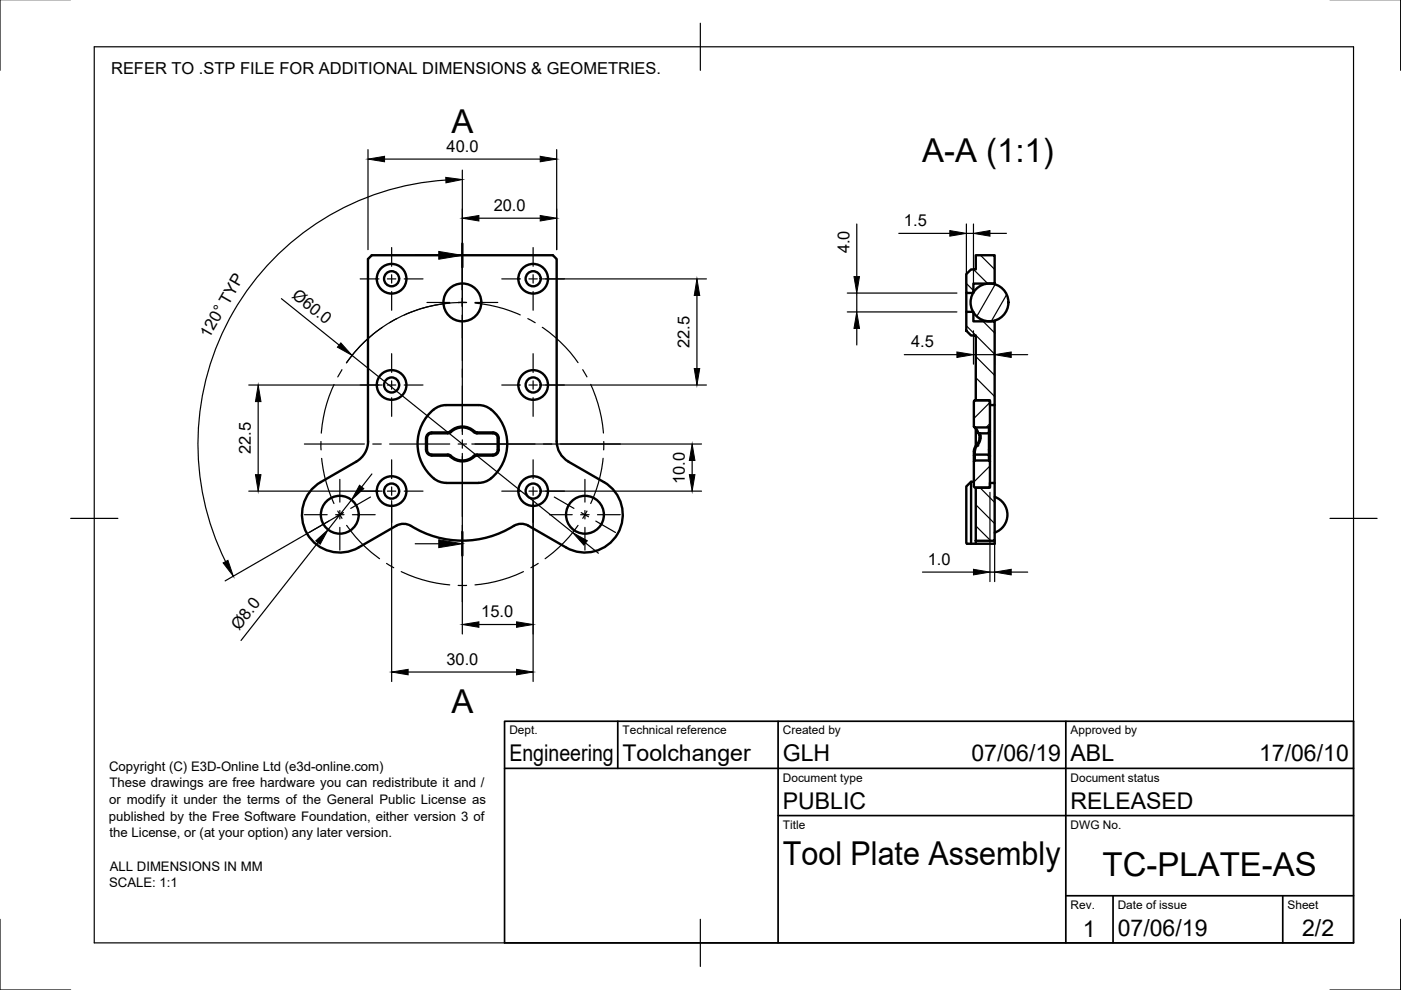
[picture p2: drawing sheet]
<svg xmlns="http://www.w3.org/2000/svg" width="297mm" height="210mm" viewBox="0 0 297 210" stroke-linecap="round" stroke-linejoin="round" font-family="sans-serif">
<!-- layer: Visible -->
<g fill="none" stroke="#000" stroke-width=".51">
<path d="M206.9 54.1h4v6h-4.5v2h-1.5v-4l1-1h1zM204.9 66.1h1.5v2h4.5v17.8h-1v-1h-3v-13.8h-1l-1-1zM204.9 62.1v4M210.9 68v.1M210.9 60.1v.2M90.3 92.9v2.5M90.3 95.4a1.23 1.23 0 0 0 1.2 1.2h3.6a4.1 4.1 0 0 0 5.8 0h3.6a1.24 1.24 0 0 0 1.2-1.2M90.5 95.4a1.01 1.01 0 0 0 1 1h3.7l.4 .2M90.5 92.9v2.5M90.5 92.9a1.01 1.01 0 0 1 1-1l3.7-.1a4 4 0 0 1 4.1-.9l1.6 .9 3.6 .1a1.01 1.01 0 0 1 1 1M94.9 91.7h-3.4a1.2 1.2 0 0 0-1.2 1.2M95.5 91.4l-.6 .3"/>
<path d="M95.5 91.5a3.7 3.7 0 0 1 5.1 0M100.5 96.7a3.5 3.5 0 0 1-4.9 0M100.6 91.4l.5 .3M101.1 91.7h3.4a1.2 1.2 0 0 1 1.2 1.2M101.5 85.9h-6.9a4.9 4.9 0 0 0-4 2.2 9.4 9.4 0 0 0 2.2 13.8l.8 .4 1 .1M101.5 85.9a4.9 4.9 0 0 1 3.9 2.2 9.4 9.4 0 0 1-2.1 13.8l-.9 .4-.9 .1M105.5 92.9v2.5M105.5 95.4a1.01 1.01 0 0 1-1 1h-3.4l-.7 .2M105.7 92.9v2.5M206.5 90.4l.5 .5 .5 1h2.2v-1.3M206.7 97.6h3l.2 .2v5.4l-.2 .2h-3l-.2-.2v-5.4zM206.7 84.9h3l.2 .2v5.3l-.2 .2h-3l-.2-.2v-5.3z"/>
<path d="M206.7 97.6v-1.2h3v1.2M206.7 95.8v.6l-.2 .2M206.7 95.7v.1M206.7 95.4v.3M206.7 95.4h.1M206.7 90.7l.5 .9 .3 .3M206.9 90.9v3.6M207 94.4l-.5 1v2.4M207 94.4h.1M207.6 91.9v1.3l-.5 1.2M207.8 91.9l.1 .9-.1 .7-1.1 1.9M209.9 90.4v.2a1.54 1.54 0 0 1-.2 1.4v3.4a1.3 1.3 0 0 0 .2 1.2v1.2"/>
<path d="M209.9 91.7v4.9M210.9 85.9v16.5M68 102.2l7.5-4.3a4.9 4.9 0 0 0 2.5-4.4v-38.6l.8-.8h38.4l.8 .8v38.6a5.1 5.1 0 0 0 2.5 4.4l7.5 4.3a8 8 0 0 1 3 10.9 8 8 0 0 1-11 3l-8-4.6a2.98 2.98 0 0 0-3.1 0 20.8 20.8 0 0 1-22.3-.2 3 3 0 0 0-2.6 .2M68 102.2a8 8 0 0 0-2.9 10.9 8 8 0 0 0 10.9 3M84 111.5l-8 4.6M94.6 102.4h6.9M205.9 102.1v13.2M206.5 102.1h-.6l-1 1v12l.1 .2h5.9v-.6M206.9 103.4h3v-1h1v12.3h-4zM206.9 114.7v.6M210.9 105.4a4 4 0 0 1 2.7 3.7 4 4 0 0 1-2.7 3.8"/>
<circle cx="83" cy="59.1" r="1.6"/>
<circle cx="83" cy="59.1" r="3.1"/>
<circle cx="113" cy="59.1" r="1.6"/>
<circle cx="113" cy="59.1" r="3.1"/>
<circle cx="98" cy="64.1" r="4"/>
<circle cx="209.8" cy="64.1" r="4"/>
<circle cx="83" cy="81.6" r="1.6"/>
<circle cx="83" cy="81.6" r="3.1"/>
<circle cx="113" cy="81.6" r="1.6"/>
<circle cx="113" cy="81.6" r="3.1"/>
<circle cx="72" cy="109.1" r="4"/>
<circle cx="83" cy="104.1" r="1.6"/>
<circle cx="83" cy="104.1" r="3.1"/>
<circle cx="113" cy="104.1" r="1.6"/>
<circle cx="113" cy="104.1" r="3.1"/>
<circle cx="124" cy="109.1" r="4"/>
</g>
<g fill="#000">
<circle cx="207.2" cy="94.5" r=".25"/>
<circle cx="207.5" cy="91.9" r=".25"/>
</g>
<!-- layer: Border -->
<path d="M0 -.1v15M297 -.1v15M20 9.9h267v190h-267zM148.5 4.9v10M15 109.9h10M282 109.9h10M0 194.9v15h15M148.5 194.9v10M297 194.9v15h-15" fill="none" stroke="#000" stroke-width=".25"/>
<!-- layer: TitleBlock -->
<path d="M107 152.9h180v47h-180zM131 152.9v10M165 152.9v47M226 152.9v47M107 162.9h180M165 172.9h122M226 189.9h61M236 189.9v10M272 189.9v10" fill="none" stroke="#000" stroke-width=".36"/>
<!-- layer: Center Lines -->
<g fill="none" stroke="#000" stroke-width=".25">
<path d="M76.4 59.1h3.9M82.1 59.1h1.8M83 52.5v4M83 58.2v1.8M85.7 59.1h4M98 56.6v4.9M106.4 59.1h3.9M112.1 59.1h1.8M113 52.5v4M113 58.2v1.8M115.7 59.1h4M72.5 78.4l-.9 1.5"/>
<path d="M81.1 69.4a29.4 29.4 0 0 0-7.6 7.5M83 61.8v4M83 75v4M84.1 67.6l-1.5 .8M90.5 64.1h4.9M95.4 64.3l-1.6 .1a28.6 28.6 0 0 0-8.1 2.4M97.1 64.1h1.8zM98 63.2v1.8M98 66.8v9.7M98 78.2v1.8M100.7 64.3l1.6 .1a28.7 28.7 0 0 1 8 2.4M100.7 64.1h4.8"/>
<path d="M111.9 67.6l1.6 .8M113 61.8v4M113 75v4M115 69.4a29.4 29.4 0 0 1 7.6 7.5M123.5 78.4l.9 1.5M64.5 94.1h12.8M68.1 93.6v1.8M68.2 97.2l.1 .6a30.6 30.6 0 0 0 2.5 9M70.8 81.5a29.3 29.3 0 0 0-2.7 10.3M76.4 81.6h3.9M79 94.1h1.8M82.1 81.6h1.8"/>
<path d="M82.6 94.1h12.8M83 80.7v1.8M83 84.3v4M83 97.5v4M85.7 81.6h4M97.1 94.1h1.8M98 81.8v9.7M98 93.3v1.7M98 96.8v12.8M100.7 94.1h12.7M106.4 81.6h3.9M112.1 81.6h1.8"/>
<path d="M113 80.7v1.8M113 84.3v4M113 97.5v4M115.2 94.1h1.8M115.7 81.6h4M118.8 94.1h12.7M125.2 81.5a30.2 30.2 0 0 1 2.7 10.3M127.9 97.2l-.3 2.2a29.7 29.7 0 0 1-2.4 7.4M128 93.6v1.8M64.5 109.1h4.9M69.7 110.5l-4.1 2.4M71.2 109.1h1.7"/>
<path d="M71.6 108.4l.9 1.5M72.1 101.6v4.9M72.1 108.2v1.8M72.1 111.8v4.8M72.8 108.7l-1.5 .9M73.5 111.4a29.4 29.4 0 0 0 7 7.1M74.7 109.1h4.8M76.4 104.1h3.9M78.5 105.4l-4.1 2.4M82 119.5l1.5 .9M82.1 104.1h1.8M83 103.2v1.8"/>
<path d="M83 106.8v4M85.7 104.1h4M98 111.3v1.8M98 114.9v12.7M106.4 104.1h3.9M112.1 104.1h1.8M113 103.2v1.8M113 106.8v4M114.1 119.5l-1.5 .9M115.7 104.1h4M116.5 109.1h4.8M117.5 105.4l4.2 2.4"/>
<path d="M122.6 111.4a29.4 29.4 0 0 1-7 7.1M123.1 109.1h1.8M123.2 108.7l1.6 .9M124 101.6v4.9M124 108.2v1.8M124 111.8v4.8M124.5 108.4l-.9 1.5M126.3 110.5l4.2 2.4M126.7 109.1h4.8M85.1 121.2a29.7 29.7 0 0 0 10.3 2.8M97.1 124.1h1.8M111 121.2a29.7 29.7 0 0 1-10.3 2.8"/>
</g>
<!-- layer: Dimensions -->
<g fill="none" stroke="#000" stroke-width=".25">
<path d="M78 31.7v21.2M81.5 33.7h33M94.5 38.2a56.1 56.1 0 0 0-46.7 80.9M98 36.1v56M118 31.7v21.2M101.5 46.3h13M115 59.1h34.8M181.7 47.5v11.1M190.6 49.5h10.8M204.9 47.5v12.6M204.9 49.5h1.5M206.4 47.5v12.5"/>
<path d="M209.9 49.5h3.5M59.7 63.3l12.2 9.9M74.6 75.3l46.8 37.6M98.7 64.1a30 30 0 0 0-25.3 12.8M147.8 62.6v15.5M179.6 66.1h23.3M179.6 62.1h23.3M181.7 62.1v4M181.7 69.6v3.5M191.7 75.2h11.2M206.4 70.1v7.1M206.4 75.2h4.5"/>
<path d="M210.9 70.1v7.1M214.4 75.2h3.5M52.7 81.6h28.3M54.7 85.1v15.5M98 96.1v38.3M100 94.1h48.7M115 81.6h34.8M146.7 97.6v3M52.7 104.1h28.3M67.4 115l-16.3 20.8M72.6 108.8l-24.9 14.4M74.5 106l-4.9 6.3"/>
<path d="M78.8 100.5l-2.1 2.7M83 106.1v38.4M113 106.1v38.4M115 104.1h33.7M124.1 115.1l2.8 2.2M209.9 104.4v18.9M210.9 104.4v18.9M101.5 132.4h8M195.6 121.3h10.8M209.9 121.3h1M214.4 121.3h3.5M86.5 142.5h23"/>
</g>
<g fill="#000" stroke="#000" stroke-width=".21">
<path d="M78 33.7l3.5-.6v1.2zM94.5 37.6l3.5 .5-3.4 .7zM114.5 33.1l3.5 .6-3.5 .6zM98 46.3l3.5-.6v1.2zM114.5 45.7l3.5 .6-3.5 .6zM181.1 58.6h1.1l-.5 3.5zM201.4 48.9l3.5 .6-3.5 .6zM206.4 49.5l3.5-.6v1.2zM72.3 72.7l2.3 2.6-3.1-1.7zM147.8 59.1l.6 3.5h-1.2zM147.2 78.1h1.2l-.6 3.5zM181.7 66.1l.5 3.5h-1.1z"/>
<path d="M202.9 74.6l3.5 .6-3.5 .6zM210.9 75.2l3.5-.6v1.2zM54.7 81.6l.6 3.5h-1.1zM146.7 94.1l.6 3.5h-1.1zM47.3 119.4l1-.6 1.2 3.4zM54.2 100.6h1.1l-.6 3.5zM67 114.7l2.6-2.4-1.7 3.1zM76.2 102.9l.9 .7-2.6 2.4zM121.4 112.9l3.1 1.8-.7 .9zM146.2 100.6h1.1l-.6 3.5zM98 132.4l3.5-.6v1.2zM109.5 131.8l3.5 .6-3.5 .6z"/>
<path d="M206.4 120.7l3.5 .6-3.5 .6zM210.9 121.3l3.5-.6v1.2zM83 142.5l3.5-.6v1.2zM109.5 141.9l3.5 .6-3.5 .6z"/>
</g>
<!-- layer: Hatching -->
<g fill="none" stroke="#000" stroke-width=".25">
<path d="M206.4 57.1l3 3M207.9 54.1l3 3M204.9 69.1l6 6M204.9 60.1l1.5 1.5M206.9 75.6l4 4M208.4 68.1l2.5 2.5M211 60.3l-3.9 6.8M213.4 62.5l-3.2 5.6M206.9 84.6l.3 .3M206.9 80.1l4 4M209.9 85.3l-3.4 3.4M209.9 89.8l-.8 .8"/>
<path d="M209.9 98.8l-3.4 3.4M206.9 111.5l3.1 3.1M206.9 107l4 4M207.8 103.4l3.1 3.1"/>
</g>
<!-- layer: Annotations -->
<path d="M98 51.6v5M98 112.8v5" fill="none" stroke="#000" stroke-width=".51"/>
<path d="M88 54.1h5M88 115.3h5" fill="none" stroke="#000" stroke-width=".25"/>
<path d="M93 53.3l5 .8-5 .9zM93 114.4l5 .9-5 .8z" fill="#000" stroke="#000" stroke-width=".21"/>
<g font-size="7">
<text x="95.7" y="28.2">A</text>
<text x="195.5" y="34.4">A-A (1:1)</text>
<text x="95.7" y="151.1">A</text>
<text x="166" y="183.4">Tool Plate Assembly</text>
<text x="233.8" y="185.8">TC-PLATE-AS</text>
</g>
<g font-size="4.9">
<text x="108" y="161.4">Engineering</text>
<text x="132" y="161.4">Toolchanger</text>
<text x="166" y="161.4">GLH</text>
<text x="206" y="161.4">07/06/19</text>
<text x="227" y="161.4">ABL</text>
<text x="267" y="161.4">17/06/10</text>
<text x="166" y="171.4">PUBLIC</text>
<text x="227" y="171.4">RELEASED</text>
<text x="229.6" y="198.6">1</text>
<text x="237" y="198.4">07/06/19</text>
<text x="276.1" y="198.6">2/2</text>
</g>
<g font-size="3.5">
<text x="23.6" y="15.6">REFER TO .STP FILE FOR ADDITIONAL DIMENSIONS &amp; GEOMETRIES.</text>
<text x="94.7" y="32.2">40.0</text>
<text x="104.7" y="44.7">20.0</text>
<text x="191.7" y="47.9">1.5</text>
<text x="180.1" y="53.7" transform="rotate(-90 180.1 53.7)">4.0</text>
<text x="61.7" y="62.9" transform="rotate(39 61.7 62.9)">Ø60.0</text>
<text x="44.3" y="71.9" transform="rotate(-60 44.3 71.9)">120° TYP</text>
<text x="146.2" y="73.8" transform="rotate(-90 146.2 73.8)">22.5</text>
<text x="193.2" y="73.7">4.5</text>
<text x="53.2" y="96.3" transform="rotate(-90 53.2 96.3)">22.5</text>
<text x="145.2" y="102.7" transform="rotate(-90 145.2 102.7)">10.0</text>
<text x="196.7" y="119.8">1.0</text>
<text x="102" y="130.9">15.0</text>
<text x="50.7" y="133.7" transform="rotate(-52 50.7 133.7)">Ø8.0</text>
<text x="94.6" y="141">30.0</text>
</g>
<g font-size="2.8">
<text x="23.1" y="163.4">Copyright (C) E3D-Online Ltd (e3d-online.com)</text>
<text x="23.2" y="166.9">These drawings are free hardware you can redistribute it and /</text>
<text x="23.2" y="170.5">or modify it under the terms of the General Public License as</text>
<text x="23.1" y="174">published by the Free Software Foundation, either version 3 of</text>
<text x="23.2" y="177.5">the License, or (at your option) any later version.</text>
<text x="23.3" y="184.6">ALL DIMENSIONS IN MM</text>
<text x="23.1" y="188.1">SCALE: 1:1</text>
</g>
<g font-size="2.5">
<text x="108" y="155.7">Dept.</text>
<text x="132" y="155.7">Technical reference</text>
<text x="166" y="155.7">Created by</text>
<text x="227" y="155.7">Approved by</text>
<text x="166" y="165.7">Document type</text>
<text x="227" y="165.7">Document status</text>
<text x="166" y="175.7">Title</text>
<text x="227" y="175.7">DWG No.</text>
<text x="227" y="192.7">Rev.</text>
<text x="237" y="192.7">Date of issue</text>
<text x="273" y="192.7">Sheet</text>
</g>
</svg>
